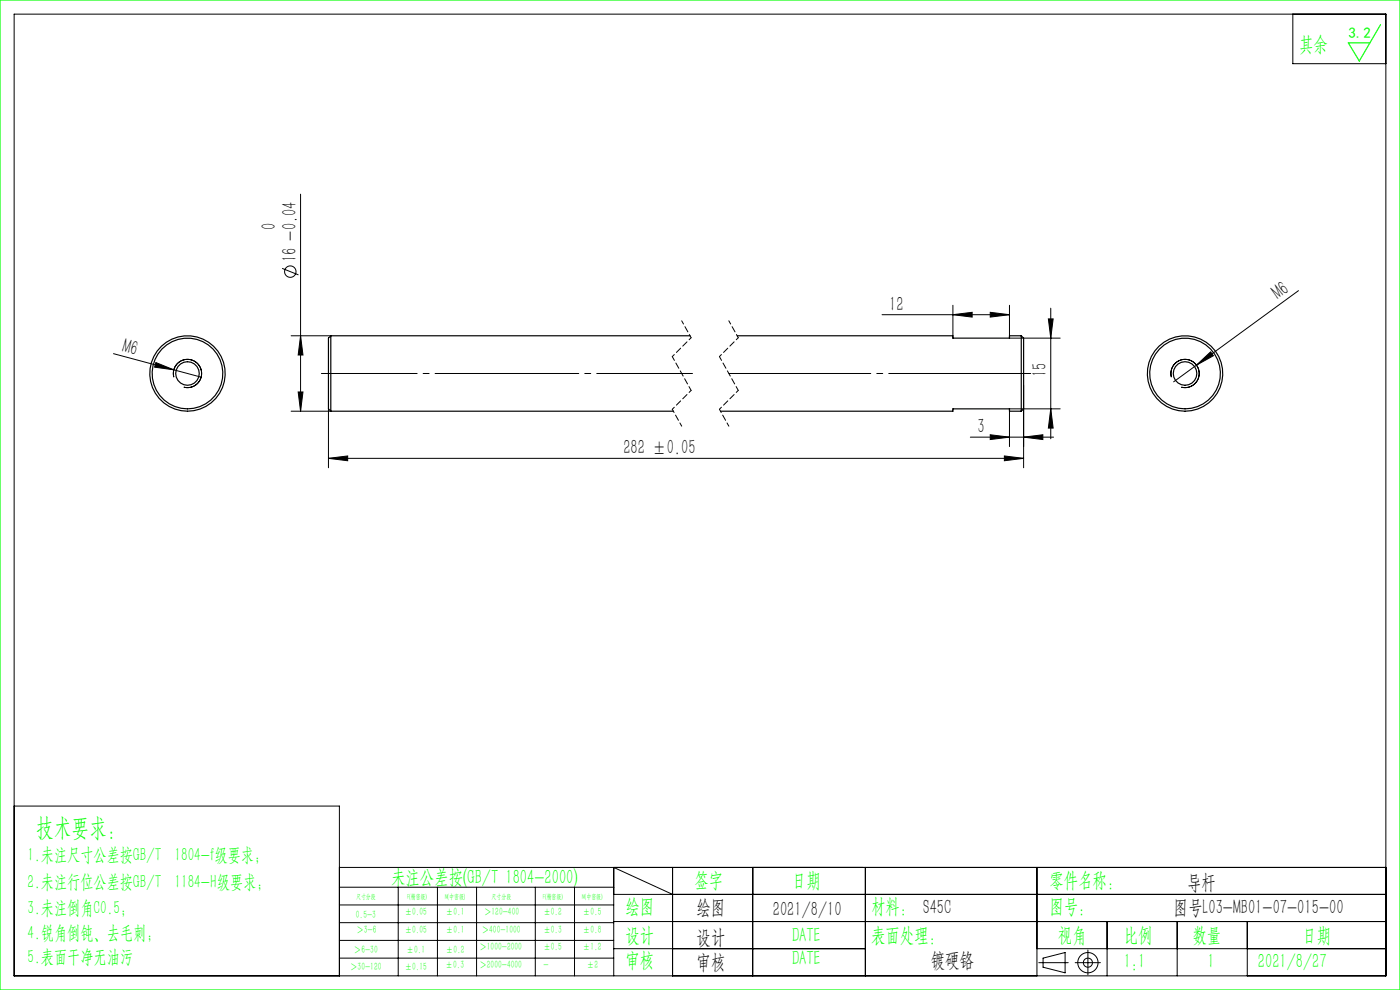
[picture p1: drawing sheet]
<svg xmlns="http://www.w3.org/2000/svg" width="297mm" height="210mm" viewBox="0 0 297 210" stroke-linecap="round" stroke-linejoin="round" font-family="sans-serif">
<g fill="none" stroke="#000" stroke-width=".21">
<path d="M3 3h291v204h-291zM274.3 3v10.5h19.7M59.9 56.9l3.4 1.4M63.8 41.2v46M24.1 75l12.8 3.4M33.1 76.9l3.8 1.5-4.1-.5zM36.9 78.4l5.8 1.6M61.8 71.2h8.4M63.8 71.2l.5 4.1h-1zM187.1 66.8h27.1M202.2 66.8l4-.6v1.1zM202.2 64.8v6.9"/>
<path d="M210.1 66.2l4.1 .6-4.1 .5zM214.2 64.8v6.9h10.7M222.4 67.6h1l-.5 4.1zM222.9 65.4v27.7M253.8 77.5l3-2.9 .6 .9zM253.8 77.5l-4.8 3.5M275.5 61.7l-21.7 15.8M36.9 80a3 3 0 0 1 2.6-3.8 3 3 0 0 1 3.3 3.3 3 3 0 0 1-3.8 2.6M61.8 87.2h8.4M63.3 83.1h1l-.5 4.1zM69.7 97.2l4.1-.5v1zM69.7 86.7v12.5"/>
<path d="M69.7 97.2h147.5M205.9 92.7h17.6M210.1 92.2l4.1 .5-4.1 .5zM213.1 96.7l4.1 .5-4.1 .5zM217.2 92.7l4-.5v1zM217.2 81.7v17.5M222.9 86.7l.5 4.1h-1zM224.9 86.7h-10.7v8M248.5 80a3 3 0 0 1 2.6-3.8 3 3 0 0 1 3.3 3.3 3 3 0 0 1-3.8 2.6M3 171h69v36M72 184h222M72 188.2h58.2"/>
<path d="M72 192h58.2M72 195.7h58.2M72 199.5h58.2M84.5 188.2v18.8M92.8 188.2v18.8M101.1 188.2v18.8M113.6 188.2v18.8M121.9 188.2v18.8M130.2 189.7h163.8M130.2 195.5h163.8M142.7 189.7l-12.5-5.7v23M142.7 184v23"/>
<path d="M159.7 184v23M183.6 184v23M220 184v23M234.9 195.5v11.5M249.7 195.5v11.5M264.6 195.5v11.5M72 203.2h58.2M130.2 201.2h53.4M220 201.2h74M220.4 204.2h6.2M221.3 203.2l4.7-1.1v4.3l-4.7-1.2zM228.1 204.2h5.3"/>
<path d="M230.8 201.5v5.3"/>
<circle cx="61.6" cy="57.6" r="1.21"/>
<circle cx="230.8" cy="204.2" r="2.15"/>
<circle cx="230.8" cy="204.2" r=".96"/>
</g>
<path d="M68.2 79.2h78.7" fill="none" stroke="#000" stroke-width=".21" stroke-dasharray="30.5 1.3 1.3 1.3" stroke-dashoffset="10.2"/>
<path d="M154.6 79.2h64.1" fill="none" stroke="#000" stroke-width=".21" stroke-dasharray="30.5 1.3 1.3 1.3" stroke-dashoffset=".4"/>
<path d="M144.6 68.1l2 3.5M154.6 68.1l2 3.5M142.6 86.8l2 3.6M152.6 86.8l2 3.6" fill="none" stroke="#000" stroke-width=".21" stroke-dasharray="1.3 .6" stroke-dashoffset=".5"/>
<path d="M146.6 71.6l-4 4M156.6 71.6l-4 4M146.6 82.8l-4 4M156.6 82.8l-4 4" fill="none" stroke="#000" stroke-width=".21" stroke-dasharray="1.3 .6" stroke-dashoffset=".7"/>
<path d="M142.6 75.6l4 7.2M152.6 75.6l4 7.2" fill="none" stroke="#000" stroke-width=".21" stroke-dasharray="1.3 .6" stroke-dashoffset=".3"/>
<path d="M0 0h297v210h-297zM292.9 5.2l-4.5 7.7-2.4-3.8h4.6" fill="none" stroke="#0f0" stroke-width=".25"/>
<g fill="#000">
<path d="M33.1 76.9l3.8 1.5-4.1-.5zM253.8 77.5l3-2.9 .6 .9z"/>
<path d="M210.1 66.2l4.1 .6-4.1 .5zM202.2 66.8l4-.6v1.1z"/>
<path d="M222.4 67.6h1l-.5 4.1zM222.9 86.7l.5 4.1h-1zM63.8 71.2l.5 4.1h-1zM63.3 83.1h1l-.5 4.1z"/>
<path d="M69.7 97.2l4.1-.5v1zM213.1 96.7l4.1 .5-4.1 .5zM210.1 92.2l4.1 .5-4.1 .5zM217.2 92.7l4-.5v1z"/>
</g>
<g fill="none" stroke="#000" stroke-width=".25">
<path d="M70.2 71.2v16M70.2 71.2l-.5 .5v14a1.31 1.31 0 0 0 .5 1.5M70.2 71.2h76.2M156.4 71.2h45.8v.5h12v-.5h2.5M216.7 71.2v16M216.7 71.2l.5 .5v14a1.31 1.31 0 0 1-.5 1.5M70.2 87.2h72.6M152.8 87.2h49.4v-.5h12v.5h2.5"/>
<circle cx="39.8" cy="79.2" r="2.5"/>
<circle cx="39.8" cy="79.2" r="8"/>
<circle cx="39.8" cy="79.2" r="7.5"/>
<circle cx="251.4" cy="79.2" r="8"/>
<circle cx="251.4" cy="79.2" r="7.5"/>
<circle cx="251.4" cy="79.2" r="2.5"/>
</g>
<text font-size="5.4" fill="#0f0" x="7.7" y="177.2">技术要求：</text>
<g font-size="4.4" fill="#0f0">
<text x="275.6" y="10.8">其余</text>
<text x="83" y="187.5">未注公差按(GB/T 1804-2000)</text>
<text x="147.3" y="188">签字</text>
<text x="168" y="188">日期</text>
<text x="222.6" y="188">零件名称：</text>
<text x="132.7" y="193.6">绘图</text>
<text x="184.8" y="193.6">材料： S45C</text>
<text x="222.6" y="193.6">图号：</text>
<text x="132.7" y="199.8">设计</text>
<text x="168" y="199.8">DATE</text>
<text x="184.8" y="199.8">表面处理：</text>
<text x="224.4" y="199.8">视角</text>
<text x="238.4" y="199.8">比例</text>
<text x="253" y="199.8">数量</text>
<text x="276.3" y="199.8">日期</text>
<text x="132.7" y="205.1">审核</text>
<text x="168" y="204.6">DATE</text>
<text x="238.4" y="205.3">1:1</text>
<text x="256.2" y="205.3">1</text>
<text x="266.9" y="205.3">2021/8/27</text>
</g>
<g font-size="4.4">
<text x="58.5" y="48.9" transform="rotate(-90 58.5 48.9)">0</text>
<text x="62.9" y="55.6" transform="rotate(-90 62.9 55.6)">16 -0.04</text>
<text x="188.6" y="65.9">12</text>
<text x="271.2" y="63.7" transform="rotate(-36 271.2 63.7)">M6</text>
<text x="25.8" y="74.6" transform="rotate(15 25.8 74.6)">M6</text>
<text x="222" y="80.1" transform="rotate(-90 222 80.1)">15</text>
<text x="207.4" y="91.9">3</text>
<text x="132.2" y="96.4">282 ±0.05</text>
<text x="251.8" y="188.6">导杆</text>
<text x="147.8" y="194">绘图</text>
<text x="163.9" y="194.3">2021/8/10</text>
<text x="249" y="194">图号L03-MB01-07-015-00</text>
<text x="147.8" y="200.2">设计</text>
<text x="147.8" y="205.5">审核</text>
<text x="197.5" y="205">镀硬铬</text>
</g>
<g font-size="4" fill="#0f0">
<text x="5.9" y="182.6">1.未注尺寸公差按GB/T 1804-f级要求；</text>
<text x="5.9" y="188.4">2.未注行位公差按GB/T 1184-H级要求；</text>
<text x="5.9" y="193.9">3.未注倒角C0.5；</text>
<text x="5.9" y="199.2">4.锐角倒钝、去毛刺；</text>
<text x="5.9" y="204.2">5.表面干净无油污</text>
</g>
<text font-size="3.2" fill="#0f0" x="286.1" y="8">3.2</text>
<g font-size="2.3" fill="#0f0">
<text x="75.5" y="194.7">0.5-3</text>
<text x="75.6" y="198">＞3-6</text>
<text x="85.9" y="194.2">±0.05</text>
<text x="85.9" y="198">±0.05</text>
<text x="94.6" y="194.2">±0.1</text>
<text x="94.6" y="198">±0.1</text>
<text x="102.2" y="198">＞400-1000</text>
<text x="102.7" y="194.2">＞120-400</text>
<text x="115.3" y="194.2">±0.2</text>
<text x="115.3" y="198">±0.3</text>
<text x="123.7" y="194.2">±0.5</text>
<text x="123.7" y="198">±0.8</text>
<text x="75.1" y="202.2">＞6-30</text>
<text x="86.3" y="202.2">±0.1</text>
<text x="94.6" y="202.2">±0.2</text>
<text x="101.7" y="201.6">＞1000-2000</text>
<text x="115.3" y="201.6">±0.5</text>
<text x="123.7" y="201.6">±1.2</text>
<text x="74.3" y="205.8">＞30-120</text>
<text x="85.9" y="205.8">±0.15</text>
<text x="94.5" y="205.4">±0.3</text>
<text x="101.7" y="205.4">＞2000-4000</text>
<text x="115.3" y="205.4">-</text>
<text x="124.5" y="205.4">±2</text>
</g>
<g font-size="1.5" fill="#0f0">
<text x="75.5" y="190.6">尺寸分段</text>
<text x="86.4" y="190.6">F(精密级)</text>
<text x="94.4" y="190.6">M(中密级)</text>
<text x="104.3" y="190.6">尺寸分段</text>
<text x="115.2" y="190.6">F(精密级)</text>
<text x="123.5" y="190.6">M(中密级)</text>
</g>
</svg>
